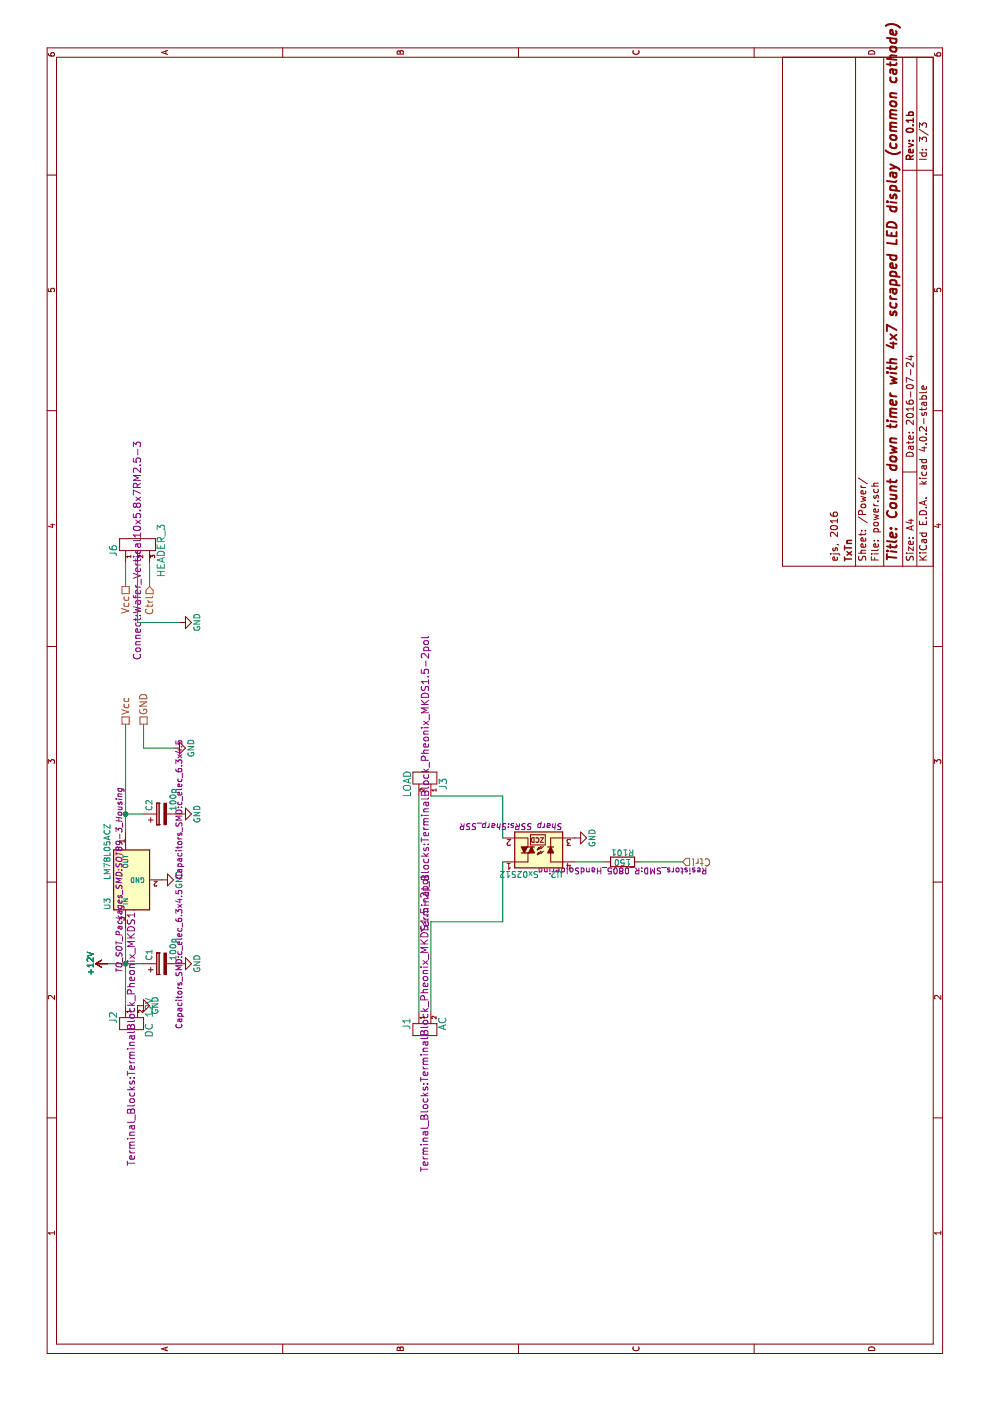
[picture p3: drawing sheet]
EESchema Schematic File Version 2
LIBS:power
LIBS:device
LIBS:transistors
LIBS:conn
LIBS:linear
LIBS:regul
LIBS:74xx
LIBS:cmos4000
LIBS:adc-dac
LIBS:memory
LIBS:xilinx
LIBS:microcontrollers
LIBS:dsp
LIBS:microchip
LIBS:analog_switches
LIBS:motorola
LIBS:texas
LIBS:intel
LIBS:audio
LIBS:interface
LIBS:digital-audio
LIBS:philips
LIBS:display
LIBS:cypress
LIBS:siliconi
LIBS:opto
LIBS:atmel
LIBS:contrib
LIBS:valves
LIBS:w_connectors
LIBS:arduino
LIBS:displays-7seg
LIBS:switch-enc
LIBS:w_device
LIBS:sx02s02
LIBS:Arduino 7segment timer-cache
EELAYER 25 0
EELAYER END
$Descr A4 11693 8268
encoding utf-8
Sheet 3 3
Title "Count down timer with 4x7 scrapped LED display (common cathode) "
Date "2016-07-24"
Rev "0.1b"
Comp "TxTn"
Comment1 "ejs, 2016"
Comment2 ""
Comment3 ""
Comment4 ""
$EndDescr
$Comp
L R R101
U 1 1
P 4500 5200
F 0 "R101" V 4580 5200 50  0000 C CNN
F 1 "150" V 4500 5200 50  0000 C CNN
F 2 "Resistors_SMD:R_0805_HandSoldering" V 4430 5200 50  0000 C CNN
F 3 "" H 4500 5200 50  0000 C CNN
	1    4500 5200
	1    0    0    -1  
$EndComp
Wire Wire Line
	4500 4800 4500 5050
Wire Wire Line
	5050 4200 5050 3600
Wire Wire Line
	4700 4200 5050 4200
$Comp
L HEADER_2 J2
U 1 1
P 3200 1100
F 0 "J2" H 3200 1250 60  0000 C CNN
F 1 "DC 12V" H 3200 950 60  0000 C CNN
F 2 "Terminal_Blocks:TerminalBlock_Pheonix_MKDS1.5-2pol" H 3200 1100 60  0000 C CNN
F 3 "" H 3200 1100 60  0000 C CNN
	1    3200 1100
	-1   0    0    -1  
$EndComp
Wire Wire Line
	3300 1050 3950 1050
Wire Wire Line
	4750 1050 5650 1050
$Comp
L +12V #PWR015
U 1 1
P 3650 900
F 0 "#PWR015" H 3650 750 50  0001 C CNN
F 1 "+12V" H 3650 1040 50  0000 C CNN
F 2 "" H 3650 900 50  0000 C CNN
F 3 "" H 3650 900 50  0000 C CNN
	1    3650 900 
	1    0    0    -1  
$EndComp
Wire Wire Line
	4500 5350 4500 5700
$Comp
L GND #PWR016
U 1 1
P 4700 4800
F 0 "#PWR016" H 4700 4550 50  0001 C CNN
F 1 "GND" H 4700 4650 50  0000 C CNN
F 2 "" H 4700 4800 50  0000 C CNN
F 3 "" H 4700 4800 50  0000 C CNN
	1    4700 4800
	1    0    0    -1  
$EndComp
Wire Wire Line
	3650 900  3650 1200
Connection ~ 3650 1050
$Comp
L GND #PWR017
U 1 1
P 3300 1150
F 0 "#PWR017" H 3300 900 50  0001 C CNN
F 1 "GND" H 3300 1000 50  0000 C CNN
F 2 "" H 3300 1150 50  0000 C CNN
F 3 "" H 3300 1150 50  0000 C CNN
	1    3300 1150
	1    0    0    -1  
$EndComp
$Comp
L GND #PWR018
U 1 1
P 4350 1350
F 0 "#PWR018" H 4350 1100 50  0001 C CNN
F 1 "GND" H 4350 1200 50  0000 C CNN
F 2 "" H 4350 1350 50  0000 C CNN
F 3 "" H 4350 1350 50  0000 C CNN
	1    4350 1350
	1    0    0    -1  
$EndComp
$Comp
L +12V #PWR019
U 1 1
P 3650 900
F 0 "#PWR019" H 3650 750 50  0001 C CNN
F 1 "+12V" H 3650 1040 50  0000 C CNN
F 2 "" H 3650 900 50  0000 C CNN
F 3 "" H 3650 900 50  0000 C CNN
	1    3650 900 
	1    0    0    -1  
$EndComp
$Comp
L +12V #PWR020
U 1 1
P 3650 900
F 0 "#PWR020" H 3650 750 50  0001 C CNN
F 1 "+12V" H 3650 1040 50  0000 C CNN
F 2 "" H 3650 900 50  0000 C CNN
F 3 "" H 3650 900 50  0000 C CNN
	1    3650 900 
	1    0    0    -1  
$EndComp
$Comp
L HEADER_2 J1
U 1 1
P 3150 3550
F 0 "J1" H 3150 3700 60  0000 C CNN
F 1 "AC" H 3150 3400 60  0000 C CNN
F 2 "Terminal_Blocks:TerminalBlock_Pheonix_MKDS1.5-2pol" H 3150 3550 60  0000 C CNN
F 3 "" H 3150 3550 60  0000 C CNN
	1    3150 3550
	-1   0    0    -1  
$EndComp
$Comp
L +12V #PWR021
U 1 1
P 3650 900
F 0 "#PWR021" H 3650 750 50  0001 C CNN
F 1 "+12V" H 3650 1040 50  0000 C CNN
F 2 "" H 3650 900 50  0000 C CNN
F 3 "" H 3650 900 50  0000 C CNN
	1    3650 900 
	1    0    0    -1  
$EndComp
Text HLabel 4500 5700 3    60   Input ~ 0
Ctrl
Text HLabel 5650 1050 2    60   UnSpc ~ 0
Vcc
Text HLabel 5650 1200 2    60   UnSpc ~ 0
GND
$Comp
L GND #PWR022
U 1 1
P 5450 1450
F 0 "#PWR022" H 5450 1200 50  0001 C CNN
F 1 "GND" H 5450 1300 50  0000 C CNN
F 2 "" H 5450 1450 50  0000 C CNN
F 3 "" H 5450 1450 50  0000 C CNN
	1    5450 1450
	1    0    0    -1  
$EndComp
Wire Wire Line
	5650 1200 5450 1200
Wire Wire Line
	5450 1200 5450 1450
$Comp
L HEADER_2 J3
U 1 1
P 5150 3550
F 0 "J3" H 5150 3700 60  0000 C CNN
F 1 "LOAD" H 5150 3400 60  0000 C CNN
F 2 "Terminal_Blocks:TerminalBlock_Pheonix_MKDS1.5-2pol" H 5150 3550 60  0000 C CNN
F 3 "" H 5150 3550 60  0000 C CNN
	1    5150 3550
	1    0    0    1   
$EndComp
Wire Wire Line
	3250 3500 5050 3500
Wire Wire Line
	3250 3600 4000 3600
Wire Wire Line
	4000 3600 4000 4200
$Comp
L LM78L05ACZ U3
U 1 1
P 4350 1100
F 0 "U3" H 4150 1300 50  0000 C CNN
F 1 "LM78L05ACZ" H 4350 1300 50  0000 L CNN
F 2 "TO_SOT_Packages_SMD:SOT89-3_Housing" H 4350 1200 50  0000 C CIN
F 3 "" H 4350 1100 50  0000 C CNN
	1    4350 1100
	1    0    0    -1  
$EndComp
$Comp
L HEADER_3 J6
U 1 1
P 7100 1150
F 0 "J6" H 7100 1350 60  0000 C CNN
F 1 "HEADER_3" H 7100 950 60  0000 C CNN
F 2 "Connect:Wafer_Vertical10x5.8x7RM2.5-3" H 7100 1150 60  0000 C CNN
F 3 "" H 7100 1150 60  0000 C CNN
	1    7100 1150
	1    0    0    -1  
$EndComp
Text HLabel 6800 1050 0    60   UnSpc ~ 0
Vcc
Text HLabel 6800 1250 0    60   Input ~ 0
Ctrl
Wire Wire Line
	6800 1050 7000 1050
Wire Wire Line
	6800 1250 7000 1250
Wire Wire Line
	7000 1150 6500 1150
Wire Wire Line
	6500 1150 6500 1500
$Comp
L GND #PWR023
U 1 1
P 6500 1500
F 0 "#PWR023" H 6500 1250 50  0001 C CNN
F 1 "GND" H 6500 1350 50  0000 C CNN
F 2 "" H 6500 1500 50  0000 C CNN
F 3 "" H 6500 1500 50  0000 C CNN
	1    6500 1500
	1    0    0    -1  
$EndComp
$Comp
L CP C1
U 1 1
P 3650 1350
F 0 "C1" H 3675 1450 50  0000 L CNN
F 1 "100p" H 3675 1250 50  0000 L CNN
F 2 "Capacitors_SMD:c_elec_6.3x4.5" H 3688 1200 50  0000 C CNN
F 3 "" H 3650 1350 50  0000 C CNN
	1    3650 1350
	1    0    0    -1  
$EndComp
$Comp
L CP C2
U 1 1
P 4900 1350
F 0 "C2" H 4925 1450 50  0000 L CNN
F 1 "100p" H 4925 1250 50  0000 L CNN
F 2 "Capacitors_SMD:c_elec_6.3x4.5" H 4938 1200 50  0000 C CNN
F 3 "" H 4900 1350 50  0000 C CNN
	1    4900 1350
	1    0    0    -1  
$EndComp
Wire Wire Line
	4900 1200 4900 1050
Connection ~ 4900 1050
$Comp
L GND #PWR024
U 1 1
P 4900 1500
F 0 "#PWR024" H 4900 1250 50  0001 C CNN
F 1 "GND" H 4900 1350 50  0000 C CNN
F 2 "" H 4900 1500 50  0000 C CNN
F 3 "" H 4900 1500 50  0000 C CNN
	1    4900 1500
	1    0    0    -1  
$EndComp
$Comp
L GND #PWR025
U 1 1
P 3650 1500
F 0 "#PWR025" H 3650 1250 50  0001 C CNN
F 1 "GND" H 3650 1350 50  0000 C CNN
F 2 "" H 3650 1500 50  0000 C CNN
F 3 "" H 3650 1500 50  0000 C CNN
	1    3650 1500
	1    0    0    -1  
$EndComp
$Comp
L Sx02S12 U2
U 1 1
P 4600 4500
F 0 "U2" H 4400 4700 50  0000 L CNN
F 1 "Sx02S12" H 4600 4700 50  0000 L CNN
F 2 "Sharp SSRs:Sharp_SSR" H 4400 4300 50  0000 L CIN
F 3 "" H 4600 4500 50  0000 L CNN
	1    4600 4500
	0    -1   -1   0   
$EndComp
Wire Wire Line
	4000 4200 4500 4200
$EndSCHEMATC
